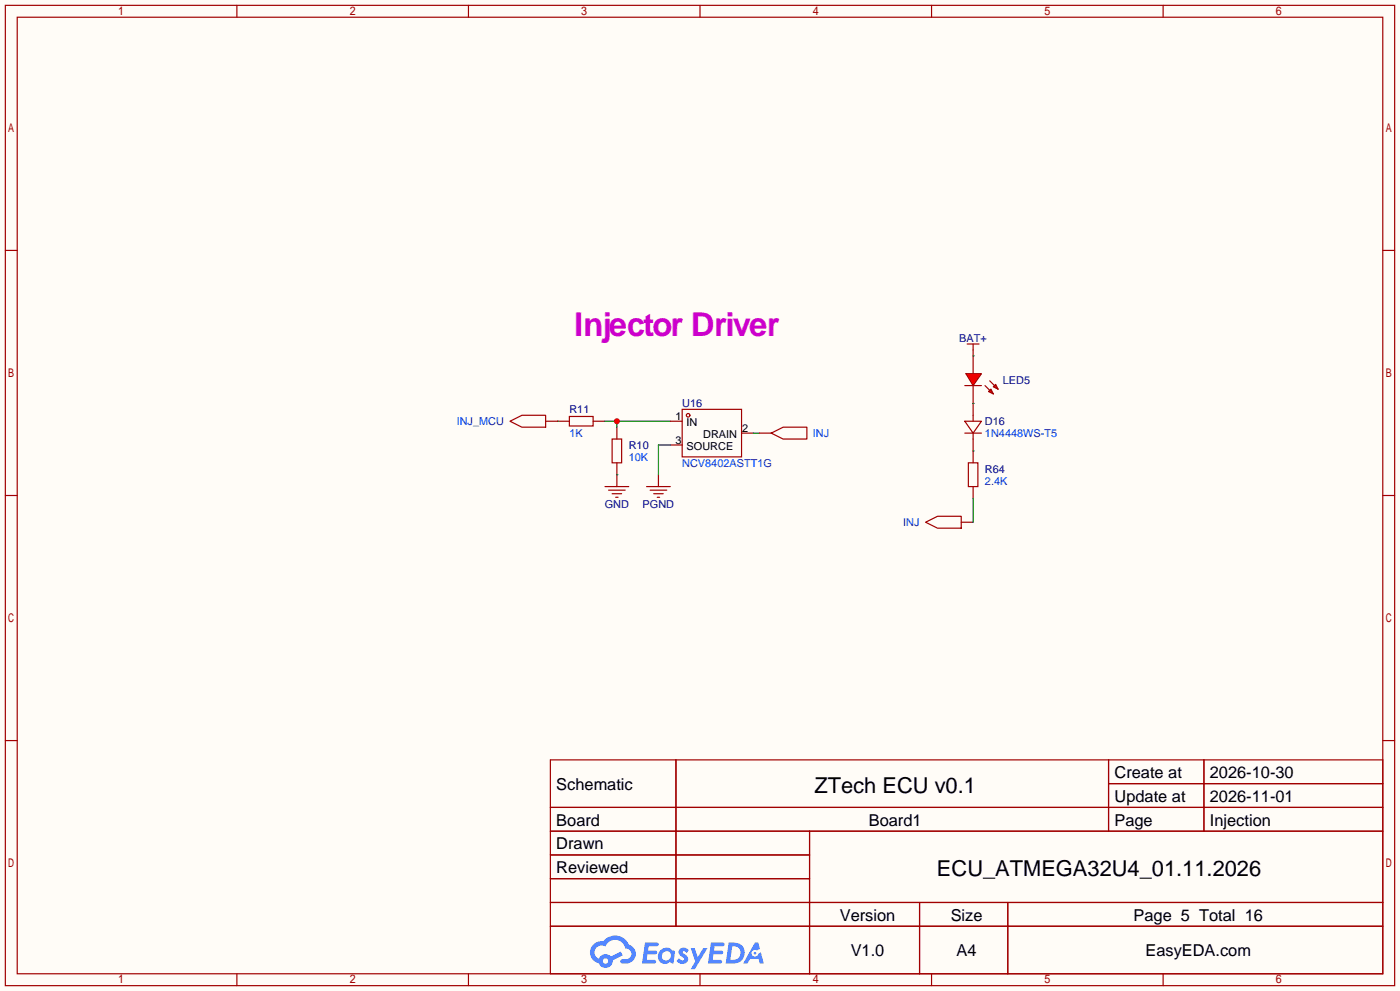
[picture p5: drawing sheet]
<svg xmlns="http://www.w3.org/2000/svg" width="299mm" height="212mm" viewBox="0 0 299 212" stroke-linecap="round" stroke-linejoin="round" font-family="sans-serif">
<path d="M0 0h299.5v211.8h-299.5z" fill="#fffcf7"/>
<g fill="none" stroke="#a10000" stroke-width=".25">
<path d="M1.1 1.1h297.2v209.6h-297.2zM3.7 3.7h292.1v204.5h-292.1zM50.7 1.1v2.6M100.2 1.1v2.6M149.7 1.1v2.6M199.3 1.1v2.6M248.8 1.1v2.6M1.1 53.5h2.6M295.8 53.5h2.5M1.1 105.9h2.6M295.8 105.9h2.5M1.1 158.3h2.6"/>
<path d="M295.8 158.3h2.5M117.7 162.4h178.1v45.8h-178.1zM117.7 172.6h178.1M117.7 177.7h178.1M144.6 162.4v35.6M173.2 177.7v30.5M237.1 162.4v15.3M237.1 167.5h58.7M257.5 162.4v15.3M117.7 182.8h55.5M117.7 192.9h178.1M117.7 187.8h55.5"/>
<path d="M117.7 198h178.1M196.7 192.9v15.3M215.6 192.9v15.3M50.7 208.2v2.5M100.2 208.2v2.5M149.7 208.2v2.5M199.3 208.2v2.5M248.8 208.2v2.5"/>
</g>
<g fill="#5487ff">
<path d="M145.5 202.8a1.3 1.3 0 0 1 1.8 .3l-.4 .6a.54 .54 0 0 0-.9-.2l.1 .2a1.28 1.28 0 0 1 .8 2 1.53 1.53 0 0 1-2.2-.3l.5-.6 .8 .5a.31 .31 0 0 0 .4-.3 .31 .31 0 0 0-.3-.3 1.12 1.12 0 0 1-.6-1.9z"/>
<path d="M147.7 202.7h.9l.7 1.9 1.1-1.9h.9l-2.7 4.5h-.9l1-1.7z"/>
<path d="M138 201.5h1.6a1.31 1.31 0 0 1 1.2 .2 .4 .4 0 0 1-.3 .6h-1.8l-.1 .9h1.6a.4 .4 0 0 1 .4 .4 .4 .4 0 0 1-.4 .4h-1.7l-.2 1.2h1.4a.46 .46 0 0 1 .5 .1 .46 .46 0 0 1 .1 .5l-.3 .2h-2.7z"/>
<path d="M152.1 201.5h1.6a1.32 1.32 0 0 1 1.3 .2 .39 .39 0 0 1-.4 .6h-1.7l-.2 .9h1.7a.4 .4 0 0 1 .3 .4 .4 .4 0 0 1-.4 .4h-1.7l-.2 1.2h1.4a.46 .46 0 0 1 .5 .1 .46 .46 0 0 1 .1 .5l-.3 .2h-2.7z"/>
<path d="M161.5 201.5h.7l.4 1.3-.7 .4a.75 .75 0 0 0-1.1 .3 .75 .75 0 0 0 .5 1 .75 .75 0 0 0 .9-.6l.6-.3 .6 2.4h-.9l-.2-1h-1.9l-.5 1h-.9z"/>
<path d="M155.9 201.5l-.7 4.5h1.5a2.27 2.27 0 0 0 2.6-2.3 2.27 2.27 0 0 0-2.7-2.2zM156.6 202.3a1.5 1.5 0 0 1 1.8 1.5 1.5 1.5 0 0 1-1.9 1.4h-.3z"/>
<path d="M141.3 203.1a1.6 1.6 0 0 0-.3 2.3 1.6 1.6 0 0 0 2.3 .2l.8 .4 .3-2.5-.2-.3h-.4a1.58 1.58 0 0 0-2.5-.1zM141.9 203.6a.98 .98 0 0 1 1.6 .5 .98 .98 0 0 1-1.1 1.2 .94 .94 0 0 1-.8-.6 .94 .94 0 0 1 .3-1.1z"/>
<path d="M126.9 201.9a2.37 2.37 0 0 0 1.2 4 1.54 1.54 0 0 0 1.7 1 1.54 1.54 0 0 0 1.3-1.6l2.1-1.1-.5-.8-2 1.1a1.57 1.57 0 0 0-2.6 .4 1.5 1.5 0 0 1-.8-2.1 1.5 1.5 0 0 1 2.2-.5 2.23 2.23 0 0 1 2.3-1.4 2.23 2.23 0 0 1 2 1.8 1.16 1.16 0 0 1 1.2 1.1 1.16 1.16 0 0 1-1 1.3h-.7a.47 .47 0 0 0-.6 .3 .47 .47 0 0 0 .4 .6 2.17 2.17 0 0 0 2.5-1 2.17 2.17 0 0 0-.3-2.7l-.8-.4a3.2 3.2 0 0 0-5.4-.7l-1.2 .1zM129 205.4a.58 .58 0 0 1 1.1 0 .58 .58 0 0 1-1.1 0z"/>
<circle cx="161.5" cy="203.8" r=".28"/>
</g>
<path d="M119.3 90h2.5M126.9 90h2.5M132 91.3v2.6M132 98.9v5.1M140.8 101.5v2.5M205.6 111.6h2.6" fill="none" stroke="#870000" stroke-width=".25"/>
<path d="M121.8 89h5.1v2.1h-5.1zM130.9 93.9h2.1v5h-2.1zM129.4 104h5.1M130.2 104.8h3.5M130.9 105.5h2.1M131.7 106.3h.5M138.3 104h5.1M139.1 104.8h3.5M139.8 105.5h2.1M140.6 106.3h.5M198 111.6l2.5-1.2h5.1v2.5h-5.1z" fill="none" stroke="#a10000" stroke-width=".25"/>
<path d="M129.4 90h14M132 90v1.3" fill="none" stroke="#008700" stroke-width=".25"/>
<circle cx="132" cy="90" r=".63" fill="#c00"/>
<path d="M208.2 74.8v5.1M143.4 95.1h2.5M143.4 90h2.5M158.6 92.6h2.6M208.2 82.4v3.8M208.2 96.4v2.5M208.2 104v2.6" fill="none" stroke="#870000" stroke-width=".25"/>
<g fill="none" stroke="#a10000" stroke-width=".25">
<path d="M206.9 73.5h2.5M208.2 73.5v1.3M145.9 87.5h12.7v10.2h-12.7zM206.4 82.4h3.5M207.1 98.9h2.1v5.1h-2.1z"/>
<circle cx="147.2" cy="88.8" r=".38"/>
</g>
<path d="M143.4 95.1h-2.6v6.4" fill="none" stroke="#008700" stroke-width=".25"/>
<g fill="#f00" stroke="#a10000" stroke-width=".25">
<path d="M206.6 79.9h3.3l-1.7 2.5z"/>
<path d="M213 82.2l.5 1-1-.5z"/>
<path d="M211.5 83.7l.5-.5 .5 1z"/>
</g>
<path d="M109.1 90l2.5-1.2h5.1v2.5h-5.1zM165 92.6l2.5-1.3h5.1v2.6h-5.1zM206.4 90h3.5l-1.7 2.6zM206.4 92.6h3.5M208.2 88.8v1.2M208.2 92.6v1.3M210.7 82.4l1 1M211.7 81.4l1 1" fill="none" stroke="#a10000" stroke-width=".25"/>
<path d="M208.2 76.1h.1M119.3 90h.1M161.2 92.6h1.2M208.2 86.2h.1M208.2 96.4h.1M132 101.5h.1M208.2 106.6v5" fill="none" stroke="#008700" stroke-width=".25"/>
<path d="M116.7 90h2.6M162.4 92.6h2.6M208.2 86.2v2.6M208.2 93.9v2.5" fill="none" stroke="#870000" stroke-width=".25"/>
<text font-size="7" fill="#c0c" x="122.8" y="71.8">Injector Driver</text>
<g font-size="4.7">
<text x="174.2" y="169.4">ZTech ECU v0.1</text>
<text x="200.4" y="187.2">ECU_ATMEGA32U4_01.11.2026</text>
</g>
<g font-size="3.5">
<text x="238.4" y="166.3">Create at</text>
<text x="258.8" y="166.3">2026-10-30</text>
<text x="119" y="168.8">Schematic</text>
<text x="238.4" y="171.4">Update at</text>
<text x="258.8" y="171.4">2026-11-01</text>
<text x="119" y="176.5">Board</text>
<text x="185.8" y="176.5">Board1</text>
<text x="238.4" y="176.5">Page</text>
<text x="258.8" y="176.5">Injection</text>
<text x="119" y="181.5">Drawn</text>
<text x="119" y="186.6">Reviewed</text>
<text x="179.6" y="196.8">Version</text>
<text x="203.4" y="196.8">Size</text>
<text x="242.5" y="196.8">Page 5 Total 16</text>
<text x="182" y="204.4">V1.0</text>
<text x="204.6" y="204.4">A4</text>
<text x="245" y="204.4">EasyEDA.com</text>
</g>
<g font-size="2.3" fill="#000080">
<text x="205.2" y="73.1">BAT+</text>
<text x="214.5" y="82">LED5</text>
<text x="121.8" y="88.3">R11</text>
<text x="145.9" y="87.1">U16</text>
<text x="134.5" y="96">R10</text>
<text x="210.7" y="90.9">D16</text>
<text x="210.7" y="101">R64</text>
<text x="129.4" y="108.7">GND</text>
<text x="137.5" y="108.7">PGND</text>
</g>
<g font-size="2.3">
<text x="144.5" y="89.9">1</text>
<text x="144.5" y="94.9">3</text>
<text x="146.9" y="91.1">IN</text>
<text x="150.4" y="93.7">DRAIN</text>
<text x="158.7" y="92.4">2</text>
<text x="146.9" y="96.2">SOURCE</text>
</g>
<g font-size="2.3" fill="#00f">
<text x="97.7" y="90.9">INJ_MCU</text>
<text x="121.8" y="93.4">1K</text>
<text x="173.9" y="93.4">INJ</text>
<text x="210.7" y="93.4">1N4448WS-T5</text>
<text x="134.5" y="98.5">10K</text>
<text x="145.9" y="99.8">NCV8402ASTT1G</text>
<text x="210.7" y="103.6">2.4K</text>
<text x="193.2" y="112.5">INJ</text>
</g>
</svg>
